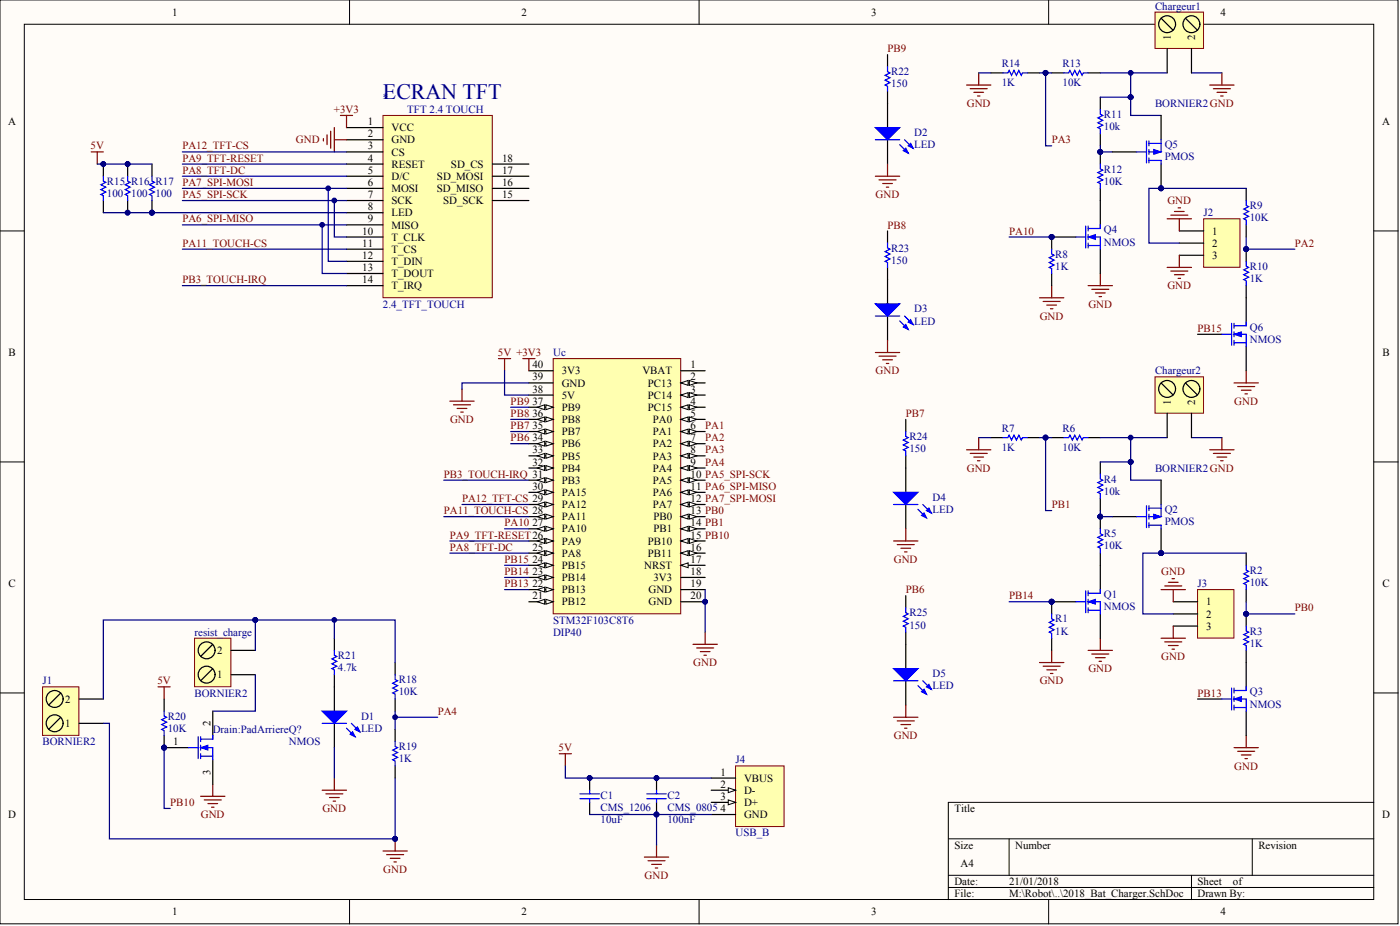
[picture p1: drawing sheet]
# Altium project 2018_Bat_Charger.PrjPCB
1 sheet, 48 parts. Net scope: global (net labels, ports and power ports of the same name join across sheets).
Board file: 2018_Bat_Charger.PCBDOC

## Sheet 2018_Bat_Charger.SchDoc
size A4

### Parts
*  2.4_TFT_TOUCH  [2.4_TFT_TOUCH]
C1  value 10uF  [CONDENSATEUR_CMS_1206]  (hidden comment: CMS_1206)
C2  value 100nF  [CONDENSATEUR_CMS_0805]  (hidden comment: CMS_0805)
Chargeur1  BORNIER2  [BORNIER2]
Chargeur2  BORNIER2  [BORNIER2]
D1  LED  [LED_0805]
D2  LED  [LED_0805]
D3  LED  [LED_0805]
D4  LED  [LED_0805]
D5  LED  [LED_0805]
J1  BORNIER2  [BORNIER2_FEM_COUDE]
J2  (no value)  [MOLEX3_2.5MM]
J3  (no value)  [MOLEX3_2.5MM]
J4  USB_B  [USB_B_C]
Q1  NMOS  [SOT23-3N]
Q2  PMOS  [SOT23-3N]
Q3  NMOS  [SOT23-3N]
Q4  NMOS  [SOT23-3N]
Q5  PMOS  [SOT23-3N]
Q6  NMOS  [SOT23-3N]
Q?  NMOS  [D2PAK_GROS_PAD]
R1  1K  [R0402_N]
R2  10K  [R0402_N]
R3  1K  [R0402_N]
R4  10k  [R0402_N]
R5  10K  [R0402_N]
R6  10K  [R0402_N]
R7  1K  [R0402_N]
R8  1K  [R0402_N]
R9  10K  [R0402_N]
R10  1K  [R0402_N]
R11  10k  [R0402_N]
R12  10K  [R0402_N]
R13  10K  [R0402_N]
R14  1K  [R0402_N]
R15  100  [R0402_N]
R16  100  [R0402_N]
R17  100  [R0402_N]
R18  10K  [R0402_N]
R19  1K  [R0402_N]
R20  10K  [R0402_N]
R21  4.7k  [R0402_N]
R22  150  [R0402_N]
R23  150  [R0402_N]
R24  150  [R0402_N]
R25  150  [R0402_N]
resist_charge  BORNIER2  [BORNIER2]
Uc  Type: STM32F103C8T6  Package: DIP40  [STM32F103C8T6_DIP40]  (hidden comment: STM32F103C8T6/PCB_DIP40)

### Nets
5V: C1.2 C2.2 J4.1(VBUS) R15.2 R16.2 R17.2 R20.2 Uc.38(5V)
+3V3: *.1(VCC) Uc.40(3V3)
GND: *.2(GND) C1.1 C2.1 Chargeur1.2 Chargeur2.2 D1.2(K) D2.2(K) D3.2(K) D4.2(K) D5.2(K) J1.1 J2.1 J2.3 J3.1 J3.3 J4.4(GND) Q1.2(S) Q3.2(S) Q4.2(S) Q6.2(S) Q?.3(S) R1.1 R7.1 R8.1 R14.1 R19.1 Uc.19(GND) Uc.20(GND) Uc.39(GND)
PA1: Uc.6(PA1)
PA2: R9.1 R10.2 Uc.7(PA2)
PA3: R13.1 R14.2 Uc.8(PA3)
PA4: R18.1 R19.2 Uc.9(PA4)
PA5_SPI-SCK: *.7(SCK) *.10(T_CLK) Uc.10(PA5)
PA6_SPI-MISO: *.9(MISO) *.13(T_DOUT) Uc.11(PA6)
PA7_SPI-MOSI: *.6(MOSI) *.12(T_DIN) Uc.12(PA7)
PA8_TFT-DC: *.5(D/C) Uc.25(PA8)
PA9_TFT-RESET: *.4(RESET) Uc.26(PA9)
PA10: Q4.1(G) R8.2 Uc.27(PA10)
PA11_TOUCH-CS: *.11(T_CS) Uc.28(PA11)
PA12_TFT-CS: *.3(CS) Uc.29(PA12)
PB0: R2.1 R3.2 Uc.13(PB0)
PB1: R6.1 R7.2 Uc.14(PB1)
PB3_TOUCH-IRQ: *.14(T_IRQ) Uc.31(PB3)
PB6: R25.2 Uc.34(PB6)
PB7: R24.2 Uc.35(PB7)
PB8: R23.2 Uc.36(PB8)
PB9: R22.2 Uc.37(PB9)
PB10: Q?.1(G) R20.1 Uc.15(PB10)
PB13: Q3.1(G) Uc.22(PB13)
PB14: Q1.1(G) R1.2 Uc.23(PB14)
PB15: Q6.1(G) Uc.24(PB15)
Net*_8: *.8(LED) R15.1 R16.1 R17.1
NetChargeur1_1: Chargeur1.1 Q5.3(S) R11.2 R13.2
NetChargeur2_1: Chargeur2.1 Q2.3(S) R4.2 R6.2
NetD1_1: D1.1(A) R21.1
NetD2_1: D2.1(A) R22.1
NetD3_1: D3.1(A) R23.1
NetD4_1: D4.1(A) R24.1
NetD5_1: D5.1(A) R25.1
NetJ1_2: J1.2 R18.2 R21.2 resist_charge.2
NetJ2_2: J2.2 Q5.1(D) R9.2
NetJ3_2: J3.2 Q2.1(D) R2.2
NetQ1_3: Q1.3(D) R5.1
NetQ2_2: Q2.2(G) R4.1 R5.2
NetQ3_3: Q3.3(D) R3.1
NetQ4_3: Q4.3(D) R12.1
NetQ5_2: Q5.2(G) R11.1 R12.2
NetQ6_3: Q6.3(D) R10.1
NetQ?_2: Q?.2(D) resist_charge.1

Not connected (* = marked no-connect by the designer): * 15(SD_SCK) 16(SD_MISO) 17(SD_MOSI) 18(SD_CS); J4 2(D-) 3(D+); Uc 1(VBAT) 2(PC13) 3(PC14) 4(PC15) 5(PA0) 16(PB11) 17(NRST) 18(3V3) 21(PB12) 30(PA15) 32(PB4) 33(PB5)

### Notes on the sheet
- (near *) ECRAN TFT
